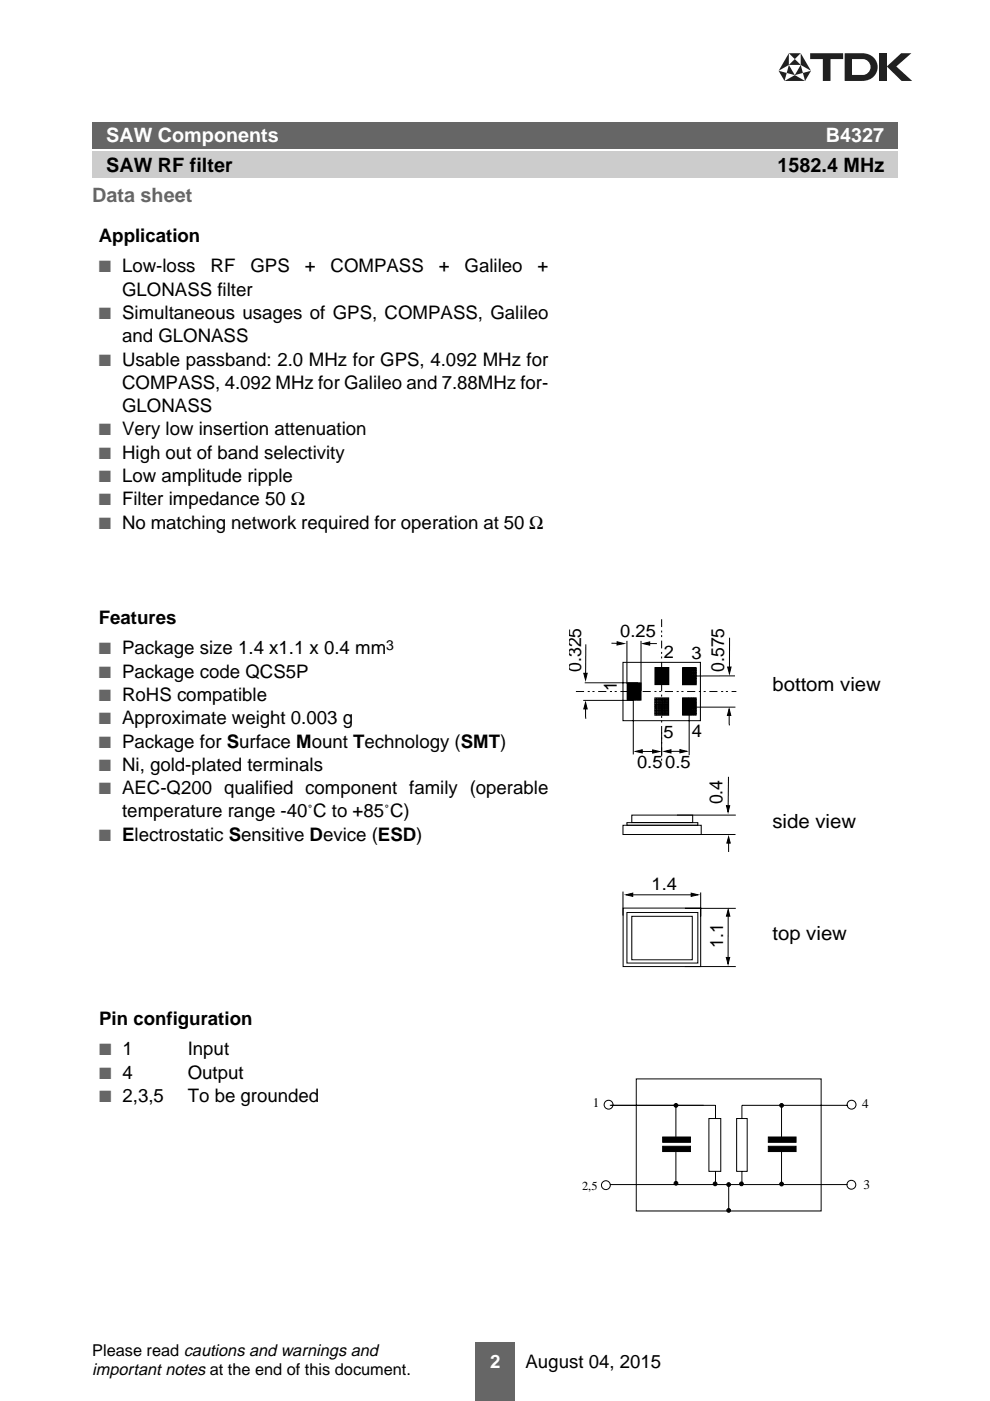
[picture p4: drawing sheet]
<svg xmlns="http://www.w3.org/2000/svg" width="210mm" height="297mm" viewBox="0 0 210 297" stroke-linecap="round" stroke-linejoin="round" font-family="sans-serif">
<path d="M19.6 32.2h170.8v5.6h-170.8z" fill-rule="evenodd" fill="#ccc"/>
<g fill="#666">
<path d="M100.8 284.6h8.4v12.5h-8.4z" fill-rule="evenodd"/>
<path d="M19.6 25.9h170.8v5.6h-170.8z" fill-rule="evenodd"/>
</g>
<g fill="#231f20">
<path d="M167.3 11.3h2.5l-1.3 1.2z"/>
<path d="M167.3 13.8l1.2-1.3 1.3 1.3z"/>
<path d="M169.8 13.8l.4 1.7-1.7 .4z"/>
<path d="M170.2 15.5l1.7-.5-1.2 2.2z"/>
<path d="M165.1 15l1.7 .5-.5 1.7z"/>
<path d="M167.3 13.8l1.2 2.1-1.7-.4z"/>
<path d="M167.3 11.3v2.5l-2.2 1.2z"/>
<path d="M169.8 11.3l2.1 3.7-2.1-1.2z"/>
<path d="M166.3 17.2l2.2-1.3 2.2 1.3z"/>
<path d="M171.8 11.3h7v1.2h-2.7v4.7h-1.6v-4.7h-2.7z"/>
<path d="M186.4 11.3h1.6v5.9h-1.6z"/>
<path d="M188 14.1l3.1-2.8h2.1l-3.2 2.8 3.4 3.1h-2.2z"/>
<path d="M179.1 11.3v5.9h3.6a2.97 2.97 0 0 0 3.4-3 2.97 2.97 0 0 0-3.4-2.9zM180.6 12.5h2.4a1.69 1.69 0 0 1 1.6 1.7 1.69 1.69 0 0 1-1.6 1.7h-2.4z"/>
</g>
<g fill="#fff">
<path d="M138.7 72.4h30.2v22.7h-30.2z" fill-rule="evenodd"/>
<path d="M120.7 131.2h66.2v74.1h-66.2z" fill-rule="evenodd"/>
</g>
<g fill="none" stroke="#000" stroke-width=".21">
<path d="M124.2 136.6v8M129.6 136.4l3.2 .1M132.9 135.9v9.1M135.9 136.5h3.4M135.9 135.9v10.6M154.7 135.2v8.1M123.7 148.5h10.8M124 144.8h11.3M124.2 148.5v3.9M132.1 140.4h16.4v12.4h-16.4zM133 144.8h2.9v3.6h-2.9zM133 145.2h2.9"/>
<path d="M133 145.5h2.9M133 145.8h2.9M133 146.1h2.9M133 146.5h2.9M133 146.8h2.9M133 147.1h2.9M133 147.4h2.9M133 147.8h2.9M133 148.1h2.9M133.2 144.8v3.6M133.4 144.8v3.6M133.6 144.8v3.6"/>
<path d="M133.9 144.8v3.6M134.1 144.8v3.6M134.3 147.3v12.7M134.3 159.3h6M134.3 144.8v3.6M134.6 144.8v3.6M134.8 144.8v3.6M135 144.8v3.6M135.2 144.8v3.6M135.5 144.8v3.6M135.7 144.8v3.6M138.8 148h3v3.6h-3z"/>
<path d="M138.8 148.3h3M138.8 148.6h3M138.8 149h3M138.8 149.3h3M138.8 149.7h3M138.8 149.9h3M138.8 150.3h3M138.8 150.6h3M138.8 151h3M138.8 151.3h3M138.9 141.5h2.9v3.7h-2.9zM138.9 141.8h2.9"/>
<path d="M138.9 142.2h2.9M138.9 142.5h2.9M138.9 142.9h2.9M138.9 143.2h2.9M138.9 143.5h2.9M138.9 143.9h2.9M138.9 144.1h2.9M138.9 144.5h2.9M138.9 144.8h2.9M139.1 141.5v3.7M139.1 148v3.6M139.3 148v3.6"/>
<path d="M139.3 141.5v3.7M139.5 148v3.6M139.6 141.5v3.7M139.8 148v3.6M139.8 141.5v3.7M140 148v3.6M140 141.5v3.7M140.2 148v3.6M140.3 141.5v3.7M140.3 155.3v5.1M140.5 141.5v3.7M140.5 148v3.6"/>
<path d="M140.7 148v3.6M140.7 141.5v3.7M140.9 148v3.6M140.9 141.5v3.7M141.1 148v3.6M141.1 141.5v3.7M141.3 148v3.6M141.4 141.5v3.7M141.6 141.5v3.7M141.6 148v3.6M144.7 141.6h2.9v3.6h-2.9zM144.7 148h2.9v3.6h-2.9z"/>
<path d="M144.7 141.8h2.9M144.7 142.2h2.9M144.7 142.6h2.9M144.7 142.9h2.9M144.7 143.9h2.9M144.7 144.8h2.9M144.7 148.6h2.9M144.7 149h2.9M144.7 149.7h2.9M144.7 149.9h11.2M144.7 150.3h2.9M144.7 150.6h2.9"/>
<path d="M144.7 151h2.9M144.7 143.2h2.9M144.7 143.5h2.9M144.7 144.2h2.9M144.7 144.5h2.9M144.7 148.3h2.9M144.7 149.3h2.9M144.7 151.3h2.9M144.9 141.6v3.6M144.9 148v3.6M145.2 141.6v3.6M145.2 148v3.6"/>
<path d="M145.4 141.6v3.6M145.4 148v3.6M145.6 141.6v3.6M145.6 148v3.6M145.9 141.6v3.6M145.9 148v3.6M146 141.6v3.6M146 148v3.6M146.1 159.3h-5.7M146.1 148v12.1M146.3 141.6v3.6M146.3 148v3.6"/>
<path d="M146.5 141.6v3.6M146.5 148v3.6M146.7 141.6v3.6M146.7 148v3.6M147 141.6v3.6M147 148v3.6M147.2 141.6v3.6M147.2 148v3.6M147.4 141.6v3.6M147.4 148v3.6M154.6 149.9l.1 3.9M155.8 143.3h-9.9"/>
<path d="M132.1 175h16.6v1.9h-16.6zM132.9 174.4h15.1v.6h-15.1zM134 172.8h12.9v1.6h-12.9zM143.5 172.8h12.5M145.3 176.9h10.6M154.5 164.7l-.1 7.9M154.5 177v3.6M132.1 189v5.1M132.1 192.5h16.5v12.4h-16.5zM132.3 189.7h16.2M132.9 193.5h15.1v10.7h-15.1zM134 194.3h12.8v9.2h-12.8z"/>
<path d="M145.2 192.6h10.8M148.6 189.2v5.1M154.4 192.4v12.4M145.2 204.9h10.8M129.3 234.4h22.4v2.8M134.9 228.8h39.2v28h-39.2zM143.3 234.6v6.5M150.3 237.2h2.5v11.2h-2.5zM156.2 237.2h2.2v11.2h-2.2zM165.7 234.4v6.7M179.7 234.4h-22.4v2.8M129.3 251.2h50.4"/>
<path d="M143.3 244.2v6.7M151.7 248.4v2.8M154.5 251.2v5.6M157.3 248.4v2.8M165.7 243.9v7"/>
<circle cx="129" cy="234.2" r=".94"/>
<circle cx="180.6" cy="234.2" r=".94"/>
<circle cx="128.5" cy="251.3" r=".94"/>
<circle cx="180.5" cy="251.2" r=".94"/>
</g>
<g fill="#000" stroke="#000" stroke-width=".21">
<path d="M130.8 136.1l1.5 .4-1.5 .3z" fill-rule="evenodd"/>
<path d="M136.3 136.5l1.4-.4v.7z" fill-rule="evenodd"/>
<path d="M123.8 142.7h.7l-.3 1.5z" fill-rule="evenodd"/>
<path d="M124.2 148.9l.3 1.4h-.7z" fill-rule="evenodd"/>
<path d="M134.7 159.3l1.5-.3v.6z" fill-rule="evenodd"/>
<path d="M138.4 159l1.4 .3-1.4 .4z" fill-rule="evenodd"/>
<path d="M140.8 159.3l1.5-.3v.6z" fill-rule="evenodd"/>
<path d="M144.2 158.9l1.4 .4-1.4 .3z" fill-rule="evenodd"/>
<path d="M154.3 141.4h.7l-.3 1.4z" fill-rule="evenodd"/>
<path d="M154.6 150.3l.3 1.4h-.7z" fill-rule="evenodd"/>
<path d="M154 170.8h.7l-.3 1.4z" fill-rule="evenodd"/>
<path d="M154.5 177.4l.3 1.4h-.7z" fill-rule="evenodd"/>
<path d="M132.7 189.7l1.5-.3v.6z" fill-rule="evenodd"/>
<path d="M146.5 189.4l1.5 .3-1.5 .3z" fill-rule="evenodd"/>
<path d="M154.4 192.9l.3 1.3h-.7z" fill-rule="evenodd"/>
<path d="M154 203h.7l-.3 1.4z" fill-rule="evenodd"/>
<path d="M140.5 241.1h5.9v1.1h-5.9z" fill-rule="evenodd"/>
<path d="M140.5 243h5.9v1.2h-5.9z" fill-rule="evenodd"/>
<path d="M162.9 241.1h5.9v1.1h-5.9z" fill-rule="evenodd"/>
<path d="M162.9 243h5.9v1.2h-5.9z" fill-rule="evenodd"/>
<circle cx="143.3" cy="234.4" r=".4"/>
<circle cx="165.7" cy="234.4" r=".4"/>
<circle cx="143.3" cy="250.9" r=".4"/>
<circle cx="151.6" cy="251" r=".4"/>
<circle cx="154.5" cy="256.6" r=".4"/>
<circle cx="154.5" cy="251.1" r=".4"/>
<circle cx="157.2" cy="251" r=".4"/>
<circle cx="165.7" cy="251" r=".4"/>
</g>
<path d="M140.3 131.3v30.4M122.1 146.6h34" fill="none" stroke="#000" stroke-width=".21" stroke-dasharray="1.7 .8 .4 .6 .4 .8" stroke-linecap="butt"/>
<g font-size="4.2" fill="#fff">
<text x="22.5" y="30.1">SAW Components</text>
<text x="175.1" y="30.1">B4327</text>
</g>
<g font-size="4.2">
<text x="22.5" y="36.4">SAW RF filter</text>
<text x="164.9" y="36.4">1582.4 MHz</text>
</g>
<text font-size="4.2" fill="#666" x="19.6" y="42.9">Data sheet</text>
<g font-size="4.1">
<text x="163.8" y="146.6">bottom view</text>
<text x="163.8" y="175.5">side view</text>
<text x="163.8" y="199.4">top view</text>
</g>
<g font-size="4">
<text x="21" y="51.3">Application</text>
<text x="25.9" y="57.7">Low-loss</text>
<text x="44.7" y="57.7">RF</text>
<text x="53.1" y="57.7">GPS</text>
<text x="64.6" y="57.7">+</text>
<text x="70.1" y="57.7">COMPASS</text>
<text x="93" y="57.7">+</text>
<text x="98.5" y="57.7">Galileo</text>
<text x="114" y="57.7">+</text>
<text x="25.9" y="62.7">GLONASS filter</text>
<text x="25.9" y="67.6">Simultaneous usages of GPS, COMPASS, Galileo</text>
<text x="25.9" y="72.6">and GLONASS</text>
<text x="25.9" y="77.5">Usable passband: 2.0 MHz for GPS, 4.092 MHz for</text>
<text x="25.9" y="82.4">COMPASS, 4.092 MHz for Galileo and 7.88MHz for-</text>
<text x="25.9" y="87.4">GLONASS</text>
<text x="25.9" y="92.3">Very low insertion attenuation</text>
<text x="25.9" y="97.3">High out of band selectivity</text>
<text x="25.9" y="102.2">Low amplitude ripple</text>
<text x="25.9" y="107.1">Filter impedance 50 Ω</text>
<text x="25.9" y="112.1">No matching network required for operation at 50 Ω</text>
<text x="21" y="132.3">Features</text>
<text x="25.9" y="138.7">Package size 1.4 x1.1 x 0.4 mm</text>
<text x="25.9" y="143.7">Package code QCS5P</text>
<text x="25.9" y="148.6">RoHS compatible</text>
<text x="25.9" y="153.6">Approximate weight 0.003 g</text>
<text x="25.9" y="158.5">Package for Surface Mount Technology (SMT)</text>
<text x="25.9" y="163.4">Ni, gold-plated terminals</text>
<text x="25.9" y="168.4">AEC-Q200 qualified component family (operable</text>
<text x="25.9" y="173.3">temperature range -40 C to +85 C)</text>
<text x="25.9" y="178.3">Electrostatic Sensitive Device (ESD)</text>
<text x="21" y="217.4">Pin configuration</text>
<text x="26" y="223.8">1</text>
<text x="39.8" y="223.8">Input</text>
<text x="26" y="228.7">4</text>
<text x="26" y="233.7">2,3,5</text>
<text x="39.8" y="228.7">Output</text>
<text x="39.8" y="233.7">To be grounded</text>
<text x="111.4" y="290">August 04, 2015</text>
</g>
<text font-size="4" fill="#fff" x="103.9" y="290">2</text>
<g font-size="3.9">
<text x="123.2" y="142.4" transform="rotate(-90 123.2 142.4)">0.325</text>
<text x="153.6" y="142.4" transform="rotate(-90 153.6 142.4)">0.575</text>
<text x="130.8" y="146.5" transform="rotate(-90 130.8 146.5)">1</text>
<text x="153.2" y="170.5" transform="rotate(-90 153.2 170.5)">0.4</text>
<text x="153.4" y="200.9" transform="rotate(-90 153.4 200.9)">1.1</text>
</g>
<g font-size="3.7">
<text x="131.5" y="135">0.25</text>
<text x="140.7" y="139.6">2</text>
<text x="146.6" y="139.7">3</text>
<text x="140.7" y="156.4">5</text>
<text x="146.7" y="156.3">4</text>
<text x="135.1" y="162.9">0.50.5</text>
<text x="138.2" y="188.7">1.4</text>
</g>
<g font-size="3.5" fill="#666">
<text x="21" y="57.7">■</text>
<text x="21" y="67.6">■</text>
<text x="21" y="77.5">■</text>
<text x="21" y="92.3">■</text>
<text x="21" y="97.3">■</text>
<text x="21" y="102.2">■</text>
<text x="21" y="107.1">■</text>
<text x="21" y="112.1">■</text>
<text x="21" y="138.7">■</text>
<text x="21" y="143.7">■</text>
<text x="21" y="148.6">■</text>
<text x="21" y="153.6">■</text>
<text x="21" y="158.5">■</text>
<text x="21" y="163.4">■</text>
<text x="21" y="168.4">■</text>
<text x="21" y="178.3">■</text>
<text x="21" y="223.8">■</text>
<text x="21" y="228.7">■</text>
<text x="21" y="233.7">■</text>
</g>
<g font-size="3.5">
<text x="65.2" y="173.3">˚</text>
<text x="81.5" y="173.3">˚</text>
<text x="19.6" y="287.5">Please read cautions and warnings and</text>
<text x="19.6" y="291.5">important notes at the end of this document.</text>
</g>
<text font-size="3" x="81.9" y="137.8">3</text>
<g font-size="2.8">
<text x="125.7" y="234.6">1</text>
<text x="182.8" y="234.9">4</text>
<text x="183.1" y="252">3</text>
</g>
<text font-size="2.6" x="123.4" y="252.3">2,5</text>
</svg>
